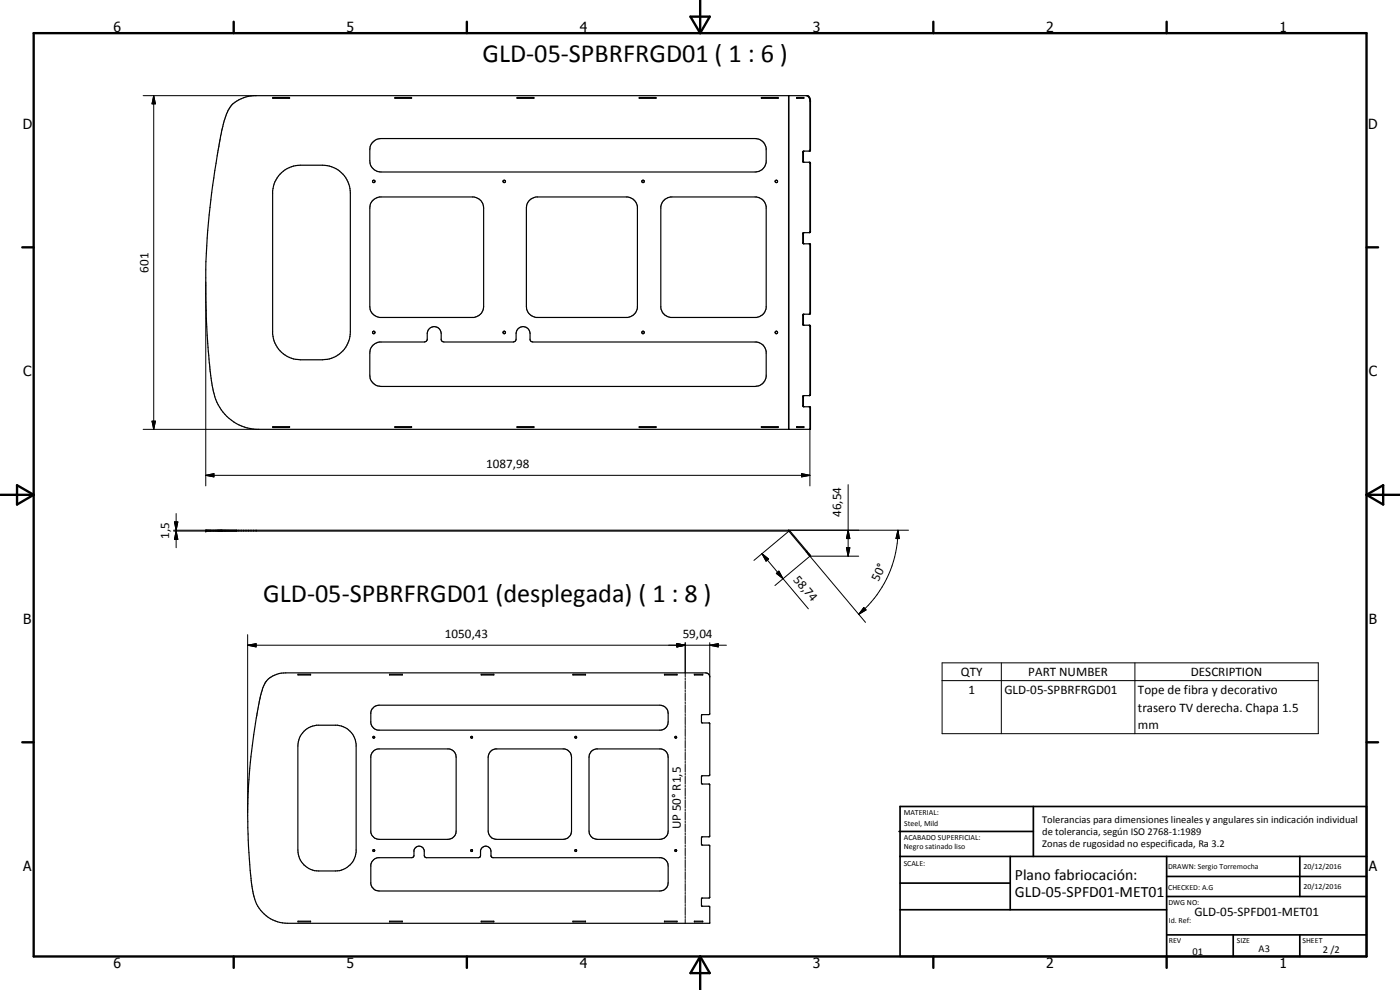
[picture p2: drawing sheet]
<svg xmlns="http://www.w3.org/2000/svg" width="420mm" height="297mm" viewBox="0 0 420 297" stroke-linecap="round" stroke-linejoin="round" font-family="sans-serif">
<g fill="none" stroke="#000" stroke-width=".35">
<path d="M69.7 31.4a10.6 10.6 0 0 1 6.4-2.7h166.2l.7 .6 .2 .8v15l-.1 .2h-2l-.2 .4 .1 3h2l.2 .2v20.7l-.2 .2h-1.9l-.2 .3 .1 3 2.1 .1 .1 .1v20.7l-.2 .3h-2l-.1 .3 .1 3h2l.2 .2v20.7l-.2 .2h-1.9l-.2 .3 .1 3h2.1l.1 .2v6.6h-166.4a14.2 14.2 0 0 1-13-12.6l-.7-4.4a231.4 231.4 0 0 1 1.4-60.6l1.6-9.4a23.1 23.1 0 0 1 3.4-10.2zM81.9 29.3h5v.2h-5zM118.5 29.3h5v.2h-5zM155.2 29.3h5v.2h-5zM191.8 29.3h5.1v.2h-5.1zM228.5 29.3h5v.2h-5zM239.1 29.3h2.1v.2h-2.1zM239.3 29.3v.2M242.2 28.7l.6 .6 .3 1.1v14.6l-.2 .3M84.5 51.8a8.5 8.5 0 0 1 5.6-2.2h6.7a8.4 8.4 0 0 1 8.3 8.3v41.7a8.4 8.4 0 0 1-8.3 8.3h-6.7a8.4 8.4 0 0 1-8.3-7.6v-43.1a8.2 8.2 0 0 1 2.7-5.4zM111.7 42.9l1.4-1.1 1.2-.2h112.3a3.4 3.4 0 0 1 3.3 2.9v4.2a3.4 3.4 0 0 1-3.3 2.9h-112.3a3.3 3.3 0 0 1-3.3-3.3l.1-4.2zM241.3 45.3l-.2 .3 .1 3.1"/>
<path d="M242.9 48.7h.1M242.9 48.7l.2 .3v20.5l-.2 .3M112 60.1l1.9-1h28.4a3.4 3.4 0 0 1 2.8 3.3v29.5a3.3 3.3 0 0 1-2.8 3.3h-28.4a3.4 3.4 0 0 1-2.9-3.3v-29.5l.2-1.3zM158.7 60.4l.9-.8 1.3-.5h27.5a3.4 3.4 0 0 1 2.9 2.9v30.4l-.3 .8a3.2 3.2 0 0 1-2.6 2h-27.5a3.4 3.4 0 0 1-2.9-3.3v-29.5l.1-.8zM199 60.4l.6-.6 1.6-.7h25.9a3.4 3.4 0 0 1 2.8 2.9v30.4a3.4 3.4 0 0 1-2.8 2.8h-25.9a3.4 3.4 0 0 1-2.9-2.8v-30.4zM241.3 69.8l-.2 .2v2.9l.2 .3M242.9 73.2l.2 .2v20.5l-.2 .4M242.9 69.8h.1M241.2 94.3v3.3M242.9 97.6l.2 .3v20.5l-.2 .3M112 103.5l.6-.5 1.3-.4h13.5l.8-.6v-1.9a2.1 2.1 0 0 1 2.1-2.1 2.1 2.1 0 0 1 2.1 2.1v1.9l.2 .4 .6 .2h20.9l.5-.2 .2-.4 .1-1.9a2.1 2.1 0 0 1 2.1-2.1 2.1 2.1 0 0 1 2.1 2.1v1.9l.2 .4 .6 .2h67.2a3.2 3.2 0 0 1 2.8 2.9v7.5a3.4 3.4 0 0 1-3.3 3h-112.3a3.4 3.4 0 0 1-3.3-3.4l.1-7.5zM241.3 118.7l-.2 .2v2.9l.2 .2"/>
<path d="M242.9 118.7h.1M81.9 128h5v.3h-5zM118.5 128h5v.3h-5zM155.2 128h5v.3h-5zM191.8 128h5.1v.3h-5.1zM228.5 128h5v.3h-5zM239.1 128h2.1v.3h-2.1zM239.3 128v.3M242.9 122l.2 .3-.1 6.5M61.8 159.1h174.8l.4 .2 6.2 7.4-.2 .1-6.4-7.5h-174.8zM71 159.1v.2M80.3 203.9a8.1 8.1 0 0 1 5.4-2h126.1l.9 .4 .3 .6v11.3l-.2 .2h-2.1l-.2 .3 .2 2.2 2.3 .1v15.6l-2.2 .1-.3 .3 .1 2.2 2.4 .2v15.6l-2.3 .1-.2 .2 .1 2.2 2.4 .2v15.6l-.2 .2h-2.1l-.2 .2 .1 2.2 2.4 .2v4.9h-126.7a10.7 10.7 0 0 1-10.5-9.9 171.5 171.5 0 0 1-1.2-31.4 200.9 200.9 0 0 1 2.6-21.7l.4-2.3a21.7 21.7 0 0 1 2.4-7.4z"/>
<path d="M89.4 202.3h3.8v.2h-3.8zM91.2 219.4l1.5-1.1 2.3-.7h6.2a6.3 6.3 0 0 1 5.7 5.6v32.5a6.3 6.3 0 0 1-6.2 5.6h-5a6.3 6.3 0 0 1-6.3-6.2v-31.3l.5-2.4zM112.1 212.2l1.7-.6h84.2a2.52 2.52 0 0 1 2.5 2.5v2.5a2.49 2.49 0 0 1-2.1 2.5h-85a2.52 2.52 0 0 1-2.1-2.2v-3.2l.2-.7zM116.9 202.3h3.8v.2h-3.8zM144.4 202.3h3.8v.2h-3.8zM171.9 202.3h3.8v.2h-3.8zM199.4 202.3h3.8v.2h-3.8zM208.4 202.3h2.5v.2h-2.5zM112 221a.28 .28 0 0 1 .4 .2 .28 .28 0 0 1-.3 .3zM112.1 225.3l1.3-.6h21.4a2.49 2.49 0 0 1 2.1 2.5v22.1a2.51 2.51 0 0 1-2.5 2.5h-20.6a2.57 2.57 0 0 1-2.5-2.1v-22.8zM141.4 221l.4 .1-.2 .4-.3-.2zM147.1 225.6l.5-.5 1.1-.4h20.7a2.57 2.57 0 0 1 2.1 2.5v22.1a2.46 2.46 0 0 1-2.5 2.5h-20a2.59 2.59 0 0 1-2.5-2.5v-22.1z"/>
<path d="M172.6 221l.4 .1-.1 .4-.4-.3zM177.4 225.6l1.5-.9h19.5a2.49 2.49 0 0 1 2.1 2.5v22.1a2.51 2.51 0 0 1-2.5 2.5h-18.7a2.51 2.51 0 0 1-2.5-2.5v-22.1l.1-.7zM202.6 221a.27 .27 0 0 1 .4 .2 .27 .27 0 0 1-.3 .3l-.2-.3zM111.9 255.1a.29 .29 0 0 1 .5-.1 .29 .29 0 0 1 0 .4 .29 .29 0 0 1-.5-.1zM112.1 257.9l1.3-.6h10.2l.6-.4a2.91 2.91 0 0 1 .5-2.6 1.59 1.59 0 0 1 2.6 .8l.1 1.8 .6 .4h15.6l.4-.1 .2-.3v-1.8a1.58 1.58 0 0 1 1.7-1.2 1.58 1.58 0 0 1 1.5 1.5v1.5l.6 .4h50.4a2.49 2.49 0 0 1 2.1 2.5v5a2.51 2.51 0 0 1-2.5 2.5h-84.2a2.57 2.57 0 0 1-2.5-2.1v-5.7zM141.3 255.1l.4-.1v.4h-.3zM172.5 255.1l.5-.1v.4h-.4zM89.4 276.4h3.8v.2h-3.8zM116.9 276.4h3.8v.2h-3.8zM144.4 276.4h3.8v.2h-3.8zM171.9 276.4h3.8v.2h-3.8zM199.4 276.4h3.8v.2h-3.8z"/>
<path d="M208.4 276.4h2.5v.2h-2.5z"/>
<circle cx="112.2" cy="54.4" r=".38"/>
<circle cx="151.3" cy="54.4" r=".38"/>
<circle cx="193" cy="54.4" r=".38"/>
<circle cx="233" cy="54.4" r=".38"/>
<circle cx="112.2" cy="99.8" r=".38"/>
<circle cx="151.3" cy="99.8" r=".38"/>
<circle cx="193" cy="99.8" r=".38"/>
<circle cx="233" cy="99.8" r=".38"/>
<circle cx="202.8" cy="255.2" r=".29"/>
</g>
<g fill="none" stroke="#000" stroke-width=".3">
<path d="M43 28.7h33.9M46.1 28.7l.5 2.5h-1zM46.1 28.7v100.1M236.6 28.7v100.1M236.8 28.7v100.1M243.1 30.4h.1M240.9 48.3h.2M240.9 45.7h.2M243.1 49h.1M243.1 45h.1M240.9 72.8h.2M240.9 70.1h.2"/>
<path d="M243.1 73.4h.1M243.1 69.5h.1M61.8 84.6v61.2M240.9 94.6h.2M240.9 97.3h.2M243.1 97.9h.1M243.1 93.9h.1M240.9 119h.2M243.1 118.4h.1M43 128.8h34.7M45.6 126.4h1l-.5 2.4zM240.9 121.7h.2"/>
<path d="M243.1 122.3h.1M243.2 128.7h-.1v17.1M52.1 159.1h18.9M52.1 159.3h18.9M52.4 156.6h1l-.5 2.5zM52.9 159.3l.5 2.5h-1zM52.9 154.1v10.2M61.8 142.6l2.4-.5v1zM61.8 142.6h181.3M76.9 159.1v.2M236.8 159.4l-10.5 8.7M237 159.3l-.2 .1"/>
<path d="M240.6 142.1l2.5 .5-2.5 .5zM254.5 159.1l.5 2.5h-1zM254.5 145.4v21.5M269.5 159.1l.4 2.5h-1zM269.5 159.1a32.9 32.9 0 0 1-11.8 25.2M272.7 159.1h-36.1v.2M228.7 166.1l2 1.6-.8 .7zM228.7 166.1l6.3 7.5M233 172l.8-.6 1.2 2.2zM235 173.6l7.6 9.1M242.2 165.4l-.2 .2 17.7 21.1M254 164.3h1l-.5 2.6z"/>
<path d="M257.7 166.9h-14.6l-10.5 8.8M74.3 193.6l2.6-.5v1zM74.3 193.6h143.7M74.3 190.4v53.4M203.1 193.1l2.5 .5-2.5 .5zM205.6 192.8v10.3M213 193.6l2.5-.5v1zM213 192.8v10.3M259.2 182.3l.7 .7-2.2 1.3zM282.7 198.9h112.9v21.2h-112.9zM300.5 198.9v21.2M340.6 198.9v21.2"/>
<path d="M205.6 203.4v.6M205.6 204.3v2.4M205.6 207v.6M205.6 207.9v2.3M205.6 210.6v.5M205.6 211.5v2.3M205.6 214.1v.6M205.6 215v2.4M205.6 217.7v.6M205.6 218.6v2.4M282.7 204.2h112.9M205.6 221.3v.6"/>
<path d="M205.6 222.2v2.3M205.6 224.8v.6M205.6 225.7v2.4M205.6 228.4v.6M205.6 229.3v2.4M205.6 232v.6M205.6 232.9v2.4M205.6 235.6v.6M205.6 236.5v2.4M205.6 239.1v.7M205.6 240.1v2.3M205.6 242.7v.6"/>
<path d="M205.6 243.6v2.4M205.6 246.3v.6M205.6 247.2v2.4M205.6 249.9v.6M205.6 250.8v2.4M205.6 253.5v.5M205.6 254.4v2.4M205.6 257v.6M205.6 257.9v2.4M205.6 260.6v.6M205.6 261.5v2.4M205.6 264.2v.6"/>
<path d="M205.6 265.1v2.4M205.6 267.8v.6M205.6 268.6v2.5M205.6 271.4v.5M205.6 272.2v2.5M205.6 275v.5M205.6 275.8v1.2"/>
</g>
<g fill="#000">
<circle cx="61.8" cy="159.3" r=".18"/>
<circle cx="61.8" cy="159.1" r=".18"/>
<circle cx="243.2" cy="166.7" r=".18"/>
</g>
<g fill="none" stroke="#000" stroke-width=".71">
<path d="M10.1 9.9h400v277.1h-400zM70.1 6.5v3.4M140.1 6.5v3.4M207.2 5h5.8l-2.9 4.9zM210.1 0v9.9M280.1 6.5v3.4M350.1 6.5v3.4M6.7 74.2h3.4M410.1 74.2h3.5M.1 148.5h10M5.1 145.6l5 2.9-5 2.9zM410.1 148.5h10"/>
<path d="M410.1 148.5l5-2.9v5.8zM6.7 222.7h3.4M410.1 222.7h3.5M70.1 287v3.4M140.1 287v3.4M210.1 287v10M210.1 287l2.9 5h-5.8zM280.1 287v3.4M350.1 287v3.4"/>
</g>
<g fill="none" stroke="#000" stroke-width=".51">
<path d="M269.8 249.5h40.3M270.1 242h140v45h-140zM270.1 257h140M303.2 257v16M310.1 242v15M350.1 257v30M390.1 257v12M270.1 265h33.1M270.1 273h80M350.1 269h60M350.1 263h60M350.1 280.5h60"/>
<path d="M370.1 280.5v6.5M390.1 280.5v6.5"/>
</g>
<g fill="#000">
<path d="M46.1 28.7l.5 2.5h-1zM45.6 126.4h1l-.5 2.4zM52.4 156.6h1l-.5 2.5zM61.8 142.6l2.4-.5v1zM240.6 142.1l2.5 .5-2.5 .5zM52.9 159.3l.5 2.5h-1zM228.7 166.1l2 1.6-.8 .7zM233 172l.8-.6 1.2 2.2zM254 164.3h1l-.5 2.6zM254.5 159.1l.5 2.5h-1zM269.5 159.1l.4 2.5h-1zM74.3 193.6l2.6-.5v1z"/>
<path d="M203.1 193.1l2.5 .5-2.5 .5zM213 193.6l2.5-.5v1zM259.2 182.3l.7 .7-2.2 1.3z"/>
</g>
<g font-size="7.9">
<text x="144.9" y="18.5">GLD-05-SPBRFRGD01 ( 1 : 6 )</text>
<text x="79" y="180.8">GLD-05-SPBRFRGD01 (desplegada) ( 1 : 8 )</text>
</g>
<g font-size="4.7">
<text x="304.6" y="263.9">Plano fabriocación:</text>
<text x="304.6" y="269.3">GLD-05-SPFD01-MET01</text>
</g>
<g font-size="4.2">
<text x="34" y="9.6">6</text>
<text x="104" y="9.6">5</text>
<text x="174" y="9.6">4</text>
<text x="244" y="9.6">3</text>
<text x="314" y="9.6">2</text>
<text x="384" y="9.6">1</text>
<text x="6.8" y="38.7">D</text>
<text x="410.6" y="38.7">D</text>
<text x="7" y="112.9">C</text>
<text x="410.8" y="112.9">C</text>
<text x="7" y="187.1">B</text>
<text x="410.8" y="187.1">B</text>
<text x="7" y="261.4">A</text>
<text x="410.8" y="261.4">A</text>
<text x="34" y="290.4">6</text>
<text x="104" y="290.4">5</text>
<text x="174" y="290.4">4</text>
<text x="244" y="290.4">3</text>
<text x="314" y="290.4">2</text>
<text x="384" y="290.4">1</text>
</g>
<g font-size="3.9">
<text x="44.6" y="81.8" transform="rotate(-90 44.6 81.8)">601</text>
<text x="146" y="140.5">1087,98</text>
<text x="252.5" y="155.1" transform="rotate(-90 252.5 155.1)">46,54</text>
<text x="50.8" y="161.7" transform="rotate(-90 50.8 161.7)">1,5</text>
<text x="237.9" y="173.9" transform="rotate(50 237.9 173.9)">58,74</text>
<text x="263.7" y="174.7" transform="rotate(-65 263.7 174.7)">50°</text>
<text x="133.5" y="191.6">1050,43</text>
<text x="204.9" y="191.6">59,04</text>
<text x="288.4" y="202.8">QTY</text>
<text x="308.6" y="202.8">PART NUMBER</text>
<text x="357.4" y="202.8">DESCRIPTION</text>
<text x="290.6" y="208.2">1</text>
<text x="301.4" y="208.2">GLD-05-SPBRFRGD01</text>
<text x="341.5" y="208.2">Tope de fibra y decorativo</text>
<text x="341.5" y="213.5">trasero TV derecha. Chapa 1.5</text>
<text x="341.5" y="218.9">mm</text>
<text x="204.3" y="248.8" transform="rotate(-90 204.3 248.8)">UP 50° R1,5</text>
<text x="358.5" y="275">GLD-05-SPFD01-MET01</text>
</g>
<g font-size="3.1">
<text x="312.7" y="246.8">Tolerancias para dimensiones lineales y angulares sin indicación individual</text>
<text x="312.7" y="250.4">de tolerancia, según ISO 2768-1:1989</text>
<text x="312.7" y="254">Zonas de rugosidad no especificada, Ra 3.2</text>
<text x="357.9" y="286.4">01</text>
<text x="377.7" y="285.6">A3</text>
<text x="397" y="285.9">2 /2</text>
</g>
<g font-size="2.4">
<text x="271.2" y="244.4">MATERIAL:</text>
<text x="271.3" y="252">ACABADO SUPERFICIAL:</text>
<text x="271.4" y="247.9">Steel, Mild</text>
<text x="271.3" y="254.6">Negro satinado liso</text>
<text x="271.2" y="259.7">SCALE:</text>
<text x="350.6" y="260.8">DRAWN: Sergio Torremocha</text>
<text x="391.2" y="260.6">20/12/2016</text>
<text x="350.6" y="267">CHECKED: A.G</text>
<text x="391.2" y="266.7">20/12/2016</text>
<text x="350.6" y="271.4">DWG NO:</text>
<text x="350.8" y="276.9">Id. Ref:</text>
<text x="350.8" y="282.8">REV</text>
<text x="371.2" y="282.9">SIZE</text>
<text x="390.9" y="282.9">SHEET</text>
</g>
</svg>
